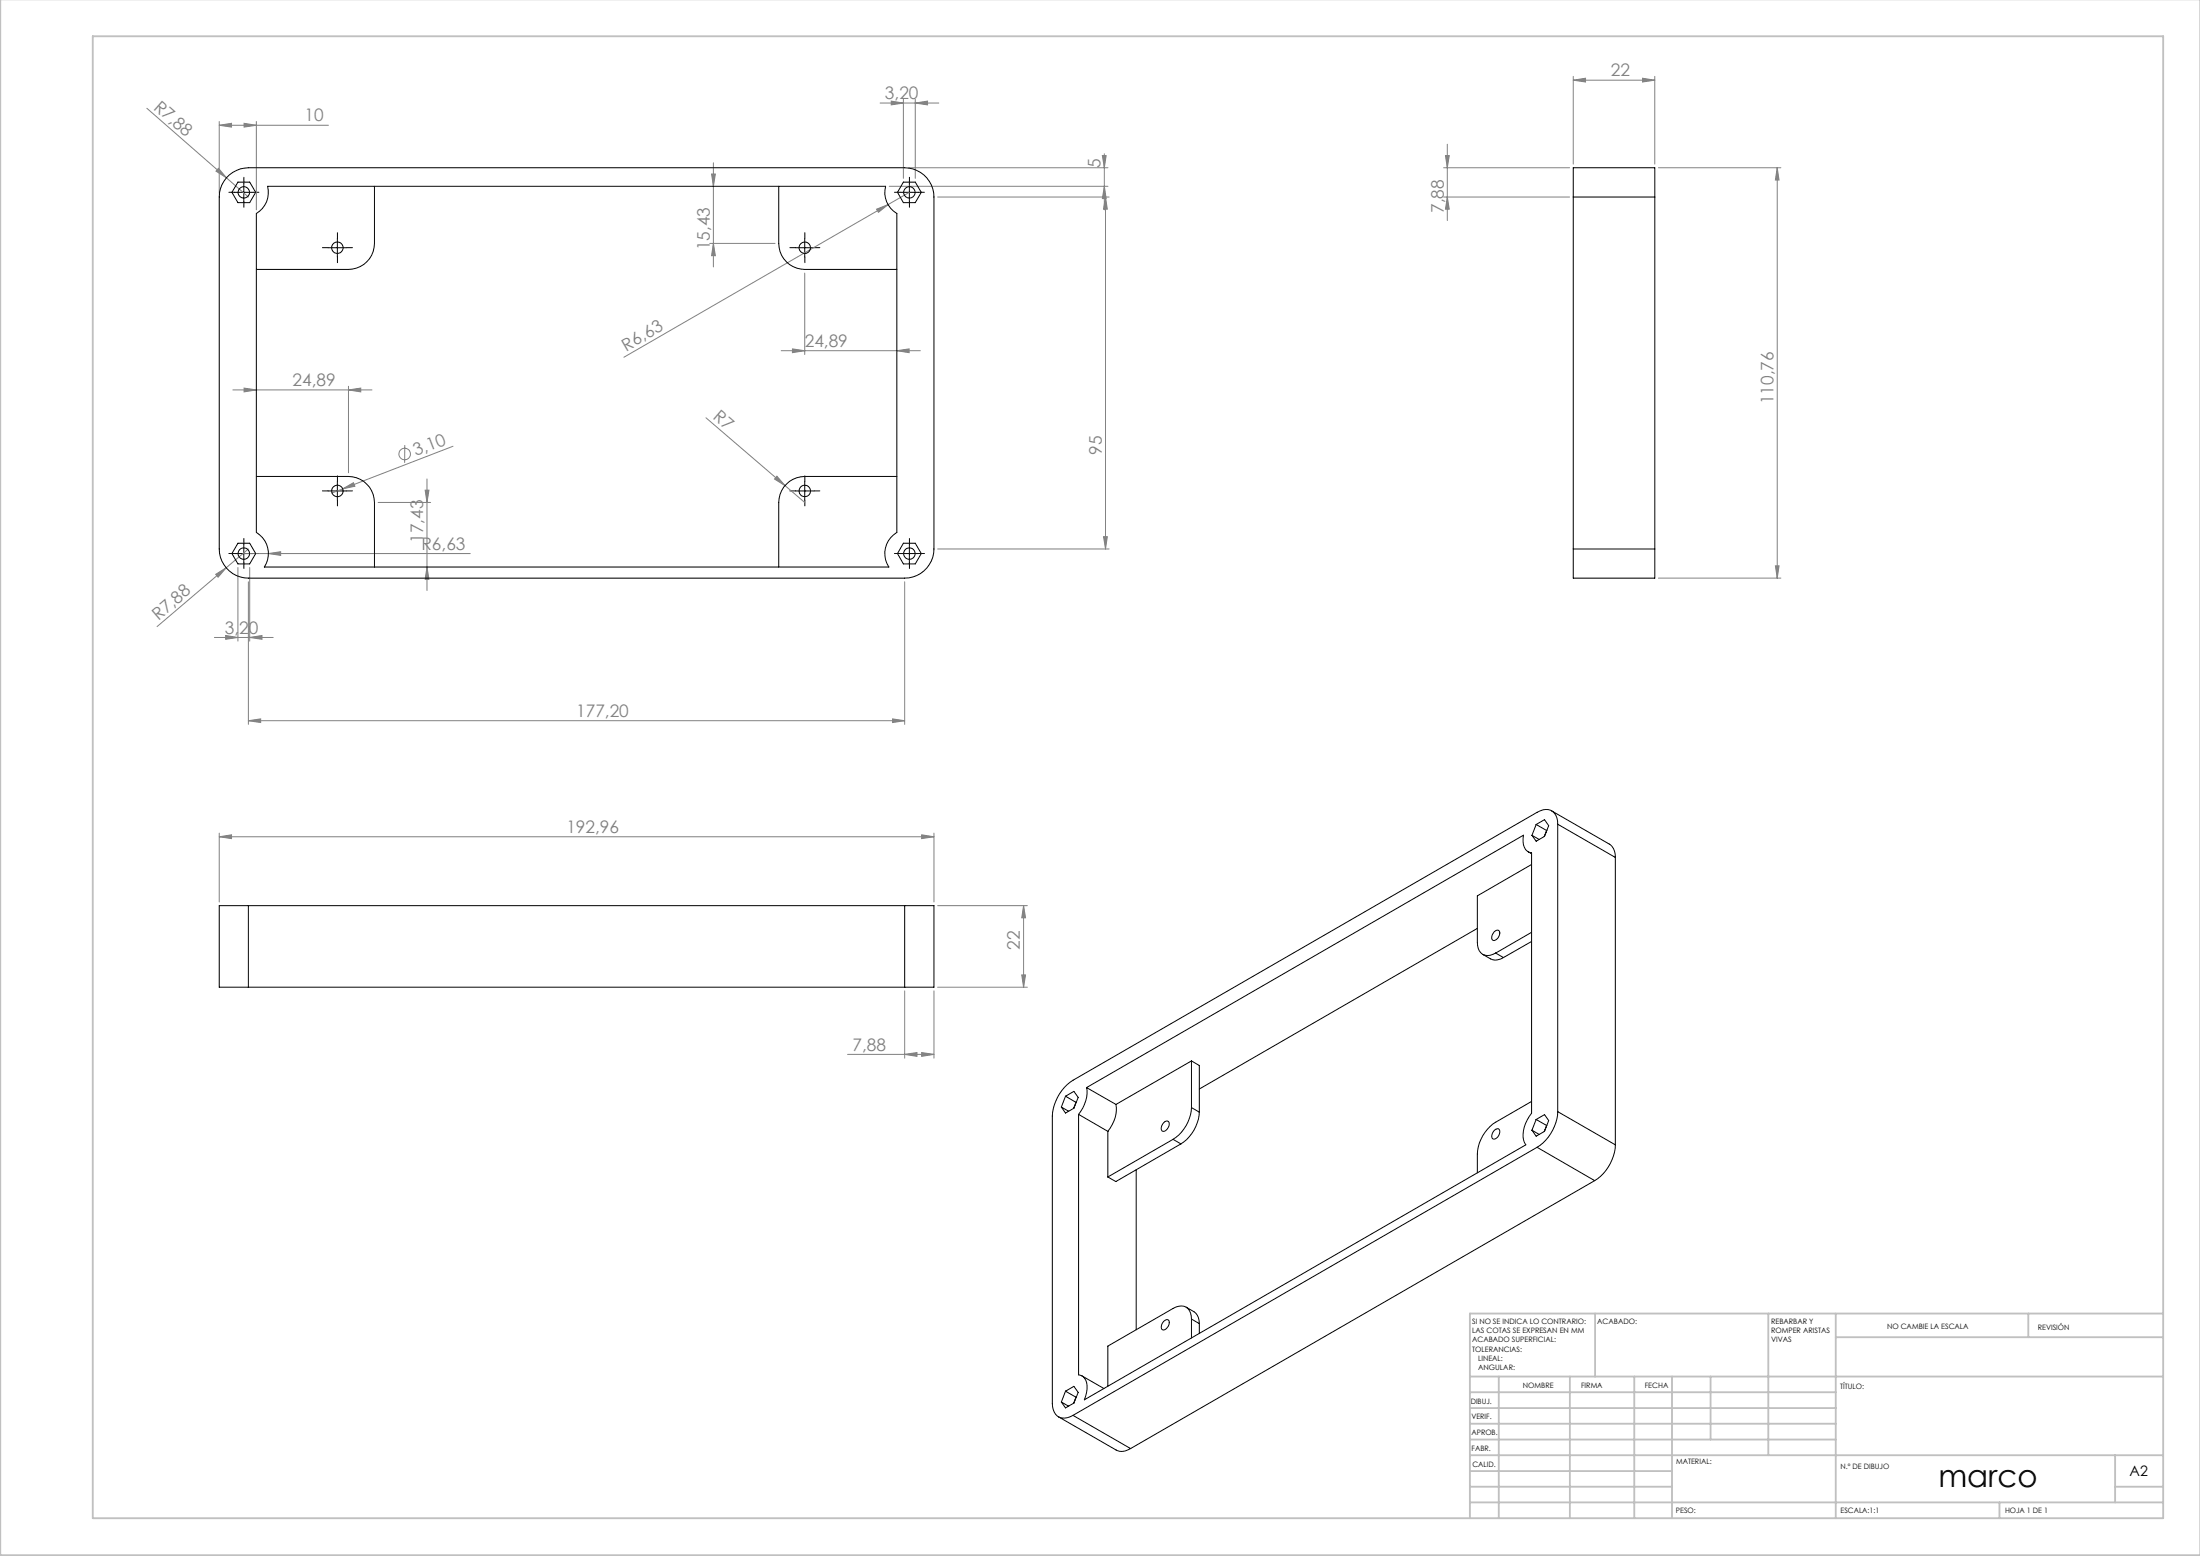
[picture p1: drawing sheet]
<svg xmlns="http://www.w3.org/2000/svg" width="594mm" height="420mm" viewBox="0 0 594 420" stroke-linecap="round" stroke-linejoin="round" font-family="sans-serif">
<g fill="none" stroke="#808080" stroke-width=".27">
<path d="M39.7 29.2l21.4 18.8M59.2 33.8l3.3-.5v1zM59.2 32.8v19.4M59.2 33.8h29.5M65.9 33.3l3.3 .5-3.3 .5zM69.2 32.8v23.8M237.6 27.8h15.9M240.6 27.3l3.3 .5-3.3 .5zM243.9 26.8v21.3M247.1 27.8l3.3-.5v1zM247.1 26.8v21.3M390.8 38.9v20.6"/>
<path d="M424.8 21.6l3.3-.5v1zM424.8 20.6v23.7M424.8 21.6h22M443.5 21.1l3.3 .5-3.3 .5zM446.8 20.6v23.7M59 45.4l2.1 2.6-2.8-1.8zM61.1 48l6 5.2M192.1 47h1l-.5 3.3zM192.6 43.9v28.2M236.7 56.5l3.1-1.3-2.6 2.1zM239.8 55.2l-71.3 41.2M240.1 50.3h59.1"/>
<path d="M245.3 45.3h53.9M245.5 51.9l-5.7 3.3M253.2 53.2h46.3M297.6 42h1.1l-.5 3.3zM298.2 41.5v15.1M298.2 50.3l.5 3.3h-1.1zM298.5 53.2l.5 3.3h-1zM298.5 53.2v95M389.8 53.2h34M389.8 45.3h34M390.3 42h1l-.5 3.3zM390.8 53.2l.5 3.3h-1z"/>
<path d="M447.8 45.3h33M479.8 45.3l.5 3.3h-.9zM479.8 45.3v110.8M191.6 65.7h17.7M192.6 65.7l.5 3.3h-1zM217.3 73.7v22M210.9 94.7h37.6M214 94.2l3.3 .5-3.3 .5zM242.1 94.7l3.4-.5v1zM62.9 105.3h37.5M65.9 104.8l3.3 .5-3.3 .5zM94.1 105.3l3.3-.5v1z"/>
<path d="M94.1 104.3v23.3M190.6 112.8l26.7 22.8M92.5 132l2.9-1.7 .4 1zM92.5 132l-2.9 1.1M102.1 135.6h14.2M109.3 120.1v4.8M114.8 132.3h1l-.5 3.3zM115.3 129.3v30.1M122.3 120.5l-29.8 11.5M209.8 128.5l2.1 2.6-2.8-1.8zM58.2 155l2.9-1.7-2.2 2.5zM61.1 153.3l-18.7 15.8"/>
<path d="M64.2 153.2v19.9M65.8 149.4h61.2M67.1 157v38.5M67.1 148.2l-6 5.1M67.4 153.2v19.9M72.5 149.4l3.3-.5v1zM115.3 153.1l.5 3.3h-1zM244.3 157v38.5M253.2 148.2h46.3M298 144.9h1l-.5 3.3zM447.8 156.1h33M479.4 152.7h.9l-.5 3.4z"/>
<path d="M57.9 172.1h15.9M60.9 171.5l3.3 .6-3.3 .5zM67.4 172.1l3.3-.6v1.1zM67.1 194.5l3.3-.5v1zM67.1 194.5h177.2M241 194l3.3 .5-3.3 .5zM59.2 225.9l3.3-.6v1.1zM59.2 224.9v18.6M59.2 225.9h193M248.8 225.3l3.4 .6-3.4 .5zM252.2 224.9v18.6M253.2 244.5h24.2"/>
<path d="M276.4 244.5l.5 3.2h-1zM276.4 244.5v22M244.3 267.5v18.1M252.2 267.5v18.1M253.2 266.5h24.2M275.9 263.2h1l-.5 3.3zM228.8 284.6h23.4M244.3 284.6l3.3-.5v1zM248.8 284.1l3.4 .5-3.4 .5z"/>
<circle cx="109.3" cy="122.5" r="1.55"/>
</g>
<g fill="none" stroke="#000" stroke-width=".27" stroke-dasharray="15.2 1.3 1.3 1.3">
<path d="M63.3 51.9h-1.5M65.8 49.4v-1.5M65.8 54.4v1.6M68.3 51.9h1.6M243 51.9h-1.5M245.5 49.4v-1.5M245.5 54.4v1.6M248 51.9h1.6M88.6 66.9h-1.5M91.1 64.4v-1.6M91.1 69.4v1.5M93.6 66.9h1.6"/>
<path d="M214.8 66.9h-1.5M217.3 64.4v-1.6M217.3 69.4v1.5M219.8 66.9h1.6M88.6 132.5h-1.5M91.1 130v-1.5M91.1 135v1.6M93.6 132.5h1.6M214.8 132.5h-1.5M217.3 130v-1.5M217.3 135v1.6M219.8 132.5h1.6"/>
<path d="M63.3 149.4h-1.5M65.8 146.9v-1.5M65.8 151.9v1.6M68.3 149.4h1.6M243 149.4h-1.5M245.5 146.9v-1.5M245.5 151.9v1.6M248 149.4h1.6"/>
</g>
<g fill="none" stroke="#000" stroke-width=".27">
<path d="M63.3 51.9h5M65.8 49.4v5M243 51.9h5M245.5 49.4v5M88.6 66.9h5M91.1 64.4v5M214.8 66.9h5M217.3 64.4v5M88.6 132.5h5M91.1 130v5M214.8 132.5h5M217.3 130v5"/>
<path d="M63.3 149.4h5M65.8 146.9v5M243 149.4h5M245.5 146.9v5"/>
</g>
<g fill="none" stroke="#c0c0c0" stroke-width=".5">
<path d="M.1 -.1v419.9h594M25 9.8h559.1v400h-559.1zM430.7 354.6v17M477.4 354.6v38.2M495.7 354.6v55.2M547.7 354.6v6.3M584.1 354.6h-187.2v55.2M396.9 371.6h187.2M396.9 375.8h98.8M404.7 371.6v38.2M423.9 371.6v38.2M441.3 371.6v38.2"/>
<path d="M451.4 371.6v38.2M461.9 371.6v17M495.7 360.9h88.4M396.9 388.6h98.8M396.9 384.3h98.8M396.9 380.1h98.8M396.9 397.1h54.5M396.9 392.8h187.2M571.1 392.8v12.7M396.9 405.5h187.2M396.9 401.3h54.5M539.9 405.5v4.3"/>
<path d="M571.1 401.3h13"/>
</g>
<g fill="#808080">
<path d="M59 45.4l2.1 2.6-2.8-1.8z"/>
<path d="M209.8 128.5l2.1 2.6-2.8-1.8z"/>
<path d="M72.5 149.4l3.3-.5v1z"/>
<path d="M92.5 132l2.9-1.7 .4 1z"/>
<path d="M236.7 56.5l3.1-1.3-2.6 2.1z"/>
<path d="M58.2 155l2.9-1.7-2.2 2.5z"/>
<path d="M242.1 94.7l3.4-.5v1zM214 94.2l3.3 .5-3.3 .5zM248.8 284.1l3.4 .5-3.4 .5zM244.3 284.6l3.3-.5v1z"/>
<path d="M67.1 194.5l3.3-.5v1zM241 194l3.3 .5-3.3 .5zM60.9 171.5l3.3 .6-3.3 .5zM67.4 172.1l3.3-.6v1.1zM65.9 104.8l3.3 .5-3.3 .5zM94.1 105.3l3.3-.5v1zM59.2 33.8l3.3-.5v1zM65.9 33.3l3.3 .5-3.3 .5zM424.8 21.6l3.3-.5v1zM443.5 21.1l3.3 .5-3.3 .5zM59.2 225.9l3.3-.6v1.1zM248.8 225.3l3.4 .6-3.4 .5z"/>
<path d="M247.1 27.8l3.3-.5v1zM240.6 27.3l3.3 .5-3.3 .5z"/>
<path d="M298 144.9h1l-.5 3.3zM298.5 53.2l.5 3.3h-1zM192.6 65.7l.5 3.3h-1zM192.1 47h1l-.5 3.3zM479.4 152.7h.9l-.5 3.4zM479.8 45.3l.5 3.3h-.9z"/>
<path d="M114.8 132.3h1l-.5 3.3zM115.3 153.1l.5 3.3h-1zM297.6 42h1.1l-.5 3.3zM298.2 50.3l.5 3.3h-1.1zM390.3 42h1l-.5 3.3zM390.8 53.2l.5 3.3h-1zM276.4 244.5l.5 3.2h-1zM275.9 263.2h1l-.5 3.3z"/>
</g>
<g fill="none" stroke="#000" stroke-width=".27">
<path d="M61.9 47.2a8.3 8.3 0 0 1 5.2-1.9h177.2a7.9 7.9 0 0 1 7.9 7.9v95a7.9 7.9 0 0 1-7.9 7.9h-177.2a7.9 7.9 0 0 1-7.9-7.9v-95a7.8 7.8 0 0 1 2.7-6zM64.2 49.2h3.2l1.6 2.7-1.6 2.8h-3.2l-1.6-2.8zM72.2 50.3h166.9a6.5 6.5 0 0 0 3 7.3v86.1a6.6 6.6 0 0 0-2.1 9.4h-168.6a6.6 6.6 0 0 0-2.2-9.4v-86.1a6.5 6.5 0 0 0 3-7.3zM101.1 50.3v15.4a7 7 0 0 1-7 7h-24.9M210.3 50.3v15.4a7 7 0 0 0 7 7h24.8M243.9 49.2h3.2l1.6 2.7-1.6 2.8h-3.2l-1.6-2.8zM424.8 53.2v-7.9h22v7.9M424.8 53.2h22M424.8 53.2v95M446.8 53.2v95M69.2 128.6h24.9a7.1 7.1 0 0 1 7 7v17.5M242.1 128.6h-24.8a7.1 7.1 0 0 0-7 7v17.5"/>
<path d="M64.2 146.6h3.2l1.6 2.8-1.6 2.8h-3.2l-1.6-2.8zM243.9 146.6h3.2l1.6 2.8-1.6 2.8h-3.2l-1.6-2.8zM424.8 148.2v7.9h22v-7.9M424.8 148.2h22M419 218.9l15.5 8.9a3.9 3.9 0 0 1 1.6 3.6M412.6 229.9l.9 .6M413.5 233.3l-14.6 8.5v12.6a3 3 0 0 0 1.4 3.2 3 3 0 0 0 3.5-.3M413.6 225.5l2 1.1M414.8 222.5l2.2-1.3 1.1 1.7-1.1 2.9-2.2 1.3-1.2-1.6M414.8 222.5l-1.2 3M414.8 222.5l2.8 1.7M417.6 224.2l-.7 1.6"/>
<path d="M417.7 224.1l-.1 .1M420.6 222.5a3.3 3.3 0 0 0-4-3.9l-1.6 .7-125.3 72.3a12.4 12.4 0 0 0-5.6 9.7v77.5a3.3 3.3 0 0 0 4 3.9l1.6-.7M420.6 222.5v77.6M420.6 222.5l15.5 8.9M436.1 231.4v77.6M67.1 244.5h-7.9v22h7.9M67.1 244.5v22M67.1 244.5h177.2M244.3 244.5h7.9v22h-7.9M244.3 244.5v22M398.9 250.6l-75.1 43.4M400.3 257.6a4.5 4.5 0 0 0 4.9 1.3l.7-.4"/>
<path d="M403.4 251.5a.88 .88 0 0 1 1.5-.1 1.95 1.95 0 0 1-1.8 2.4 1.61 1.61 0 0 1 .3-2.3zM403.8 257.3l2.1 1.2M413.5 251.7l-9.7 5.6M413.5 254.1l-7.6 4.4M67.1 266.5h177.2M286.6 298.8l1.9 1.1M287.7 295.9l2.2-1.3 1.2 1.6-1.2 2.9-2.2 1.3-1.1-1.6M287.7 295.9l-1.1 2.9M287.7 295.9l2.8 1.7M290.5 297.6l-.6 1.6M290.6 297.5l-.1 .1M293.4 293.6l117.9-68.2a4 4 0 0 0 1.6 4.7l.6 .1v70.3a8.5 8.5 0 0 0-1.9 8l.4 .5-119.2 68.8a6.3 6.3 0 0 0 0-5.8l-.4-.5-1.2-.4v-70.3"/>
<path d="M293.4 293.6a9.2 9.2 0 0 1-2.2 7.2M293.4 293.6l7.9 4.5M301.3 298.1a9.1 9.1 0 0 1-2.2 7.3M321.7 299a10.9 10.9 0 0 1-5 8.5M321.7 286.4l-20.4 11.7M321.7 286.4l2.1 1.2v12.6M321.7 286.4v12.6M321.7 299l2.1 1.2M413.5 297.3l-9.7 5.6a10.8 10.8 0 0 0-4.9 8.6v5.1M291.2 300.8l7.9 4.6M299.1 305.4v12.3M306.8 315.7v43.2"/>
<path d="M314.3 303a.8 .8 0 0 1 1.4 .1 1.87 1.87 0 0 1-1.9 2.2 1.77 1.77 0 0 1 .5-2.3zM316.7 307.5l2.1 1.3M316.7 307.5l-17.6 10.2M318.8 308.8l-17.5 10.1-2.2-1.2M323.8 300.2a10.9 10.9 0 0 1-5 8.6M403.5 305.1a.77 .77 0 0 1 1-.5 .77 .77 0 0 1 .5 1l-.2 .4a1.58 1.58 0 0 1-1.8 1.4 1.77 1.77 0 0 1 .5-2.3zM413.6 305.1l2 1.1M414.8 302.2l2.2-1.3 1.1 1.6-1.1 2.9-2.2 1.3-1.2-1.6M414.8 302.2l-1.2 2.9M414.8 302.2l2.8 1.6M415 309.7l-125.3 72.3M415 309.7l15.6 9"/>
<path d="M417.6 303.8l-.7 1.6M417.7 303.8h-.1M420.6 300.1a12.2 12.2 0 0 1-5.6 9.6M420.6 300.1l15.5 8.9M430.6 318.7l-125.3 72.3M436.1 309a12.2 12.2 0 0 1-5.5 9.7M314.2 356.7a.88 .88 0 0 1 1.5-.1 1.94 1.94 0 0 1-1.8 2.3 1.63 1.63 0 0 1 .3-2.2zM320.3 352.8a4.4 4.4 0 0 1 3.5 4.5M321.7 356a3 3 0 0 0-1.5-3.2 3 3 0 0 0-3.5 .4l-17.6 10.1v10.8M321.7 356v5.1M321.7 356l2.1 1.3M323.8 357.3v2.6"/>
<path d="M286.6 378.4l1.9 1.2M287.7 375.5l2.2-1.3 1.2 1.6-1.2 2.9-2.2 1.3-1.1-1.6M287.7 375.5l-1.1 2.9M287.7 375.5l2.8 1.6M290.5 377.1l-.6 1.7M290.6 377.1h-.1M292.1 371.4l5.9 3.4M285.8 382.4l15.5 9a3.7 3.7 0 0 0 4-.4M289.7 382l15.6 9"/>
<circle cx="65.8" cy="51.9" r="1.54"/>
<circle cx="245.5" cy="51.9" r="1.54"/>
<circle cx="91.1" cy="66.9" r="1.55"/>
<circle cx="217.3" cy="66.9" r="1.54"/>
<circle cx="91.1" cy="132.5" r="1.55"/>
<circle cx="217.3" cy="132.5" r="1.56"/>
<circle cx="65.8" cy="149.4" r="1.55"/>
<circle cx="245.5" cy="149.4" r="1.55"/>
</g>
<text font-size="8.5" x="523.4" y="401.5">marco</text>
<g font-size="4.7" fill="#808080">
<text x="434.9" y="20.6">22</text>
<text x="41.3" y="29.3" transform="rotate(41 41.3 29.3)">R7,88</text>
<text x="238.9" y="26.8">3,20</text>
<text x="82.2" y="32.8">10</text>
<text x="297.2" y="45.4" transform="rotate(-90 297.2 45.4)">5</text>
<text x="389.8" y="57.5" transform="rotate(-90 389.8 57.5)">7,88</text>
<text x="191.6" y="67.5" transform="rotate(-90 191.6 67.5)">15,43</text>
<text x="169.1" y="94.9" transform="rotate(-30 169.1 94.9)">R6,63</text>
<text x="217.3" y="93.6">24,89</text>
<text x="79" y="104.2">24,89</text>
<text x="192.2" y="112.8" transform="rotate(41 192.2 112.8)">R7</text>
<text x="478.9" y="109.1" transform="rotate(-90 478.9 109.1)">110,76</text>
<text x="112.3" y="123.2" transform="rotate(-21 112.3 123.2)">3,10</text>
<text x="297.5" y="122.7" transform="rotate(-90 297.5 122.7)">95</text>
<text x="113.8" y="148.4">R6,63</text>
<text x="114.3" y="146.6" transform="rotate(-90 114.3 146.6)">17,43</text>
<text x="42.8" y="167.5" transform="rotate(-40 42.8 167.5)">R7,88</text>
<text x="60.7" y="171">3,20</text>
<text x="155.6" y="193.5">177,20</text>
<text x="152.9" y="224.8">192,96</text>
<text x="275.4" y="256.3" transform="rotate(-90 275.4 256.3)">22</text>
<text x="230.2" y="283.6">7,88</text>
</g>
<text font-size="3.9" x="575" y="398.4">A2</text>
<g font-size="2">
<text x="397.5" y="357.4">SI NO SE INDICA LO CONTRARIO:</text>
<text x="397.5" y="359.9">LAS COTAS SE EXPRESAN EN MM</text>
<text x="431.2" y="357.4">ACABADO:</text>
<text x="478.2" y="357.3">REBARBAR Y</text>
<text x="478.2" y="359.8">ROMPER ARISTAS</text>
<text x="509.5" y="358.8">NO CAMBIE LA ESCALA</text>
<text x="550.2" y="359">REVISIÓN</text>
<text x="397.5" y="362.4">ACABADO SUPERFICIAL:</text>
<text x="397.5" y="364.9">TOLERANCIAS:</text>
<text x="478.2" y="362.3">VIVAS</text>
<text x="399.1" y="367.4">LINEAL:</text>
<text x="399.1" y="369.9">ANGULAR:</text>
<text x="411.2" y="374.8">NOMBRE</text>
<text x="426.9" y="374.7">FIRMA</text>
<text x="444.1" y="374.7">FECHA</text>
<text x="496.8" y="375">TÍTULO:</text>
<text x="397.1" y="378.9">DIBUJ.</text>
<text x="397.3" y="383.1">VERIF.</text>
<text x="397.3" y="387.2">APROB.</text>
<text x="397.3" y="391.6">FABR.</text>
<text x="397.5" y="395.9">CALID.</text>
<text x="452.5" y="395.3">MATERIAL:</text>
<text x="497" y="396.4">N.º DE DIBUJO</text>
<text x="452.5" y="408.3">PESO:</text>
<text x="497" y="408.4">ESCALA:1:1</text>
<text x="541.4" y="408.4">HOJA 1 DE 1</text>
</g>
</svg>
